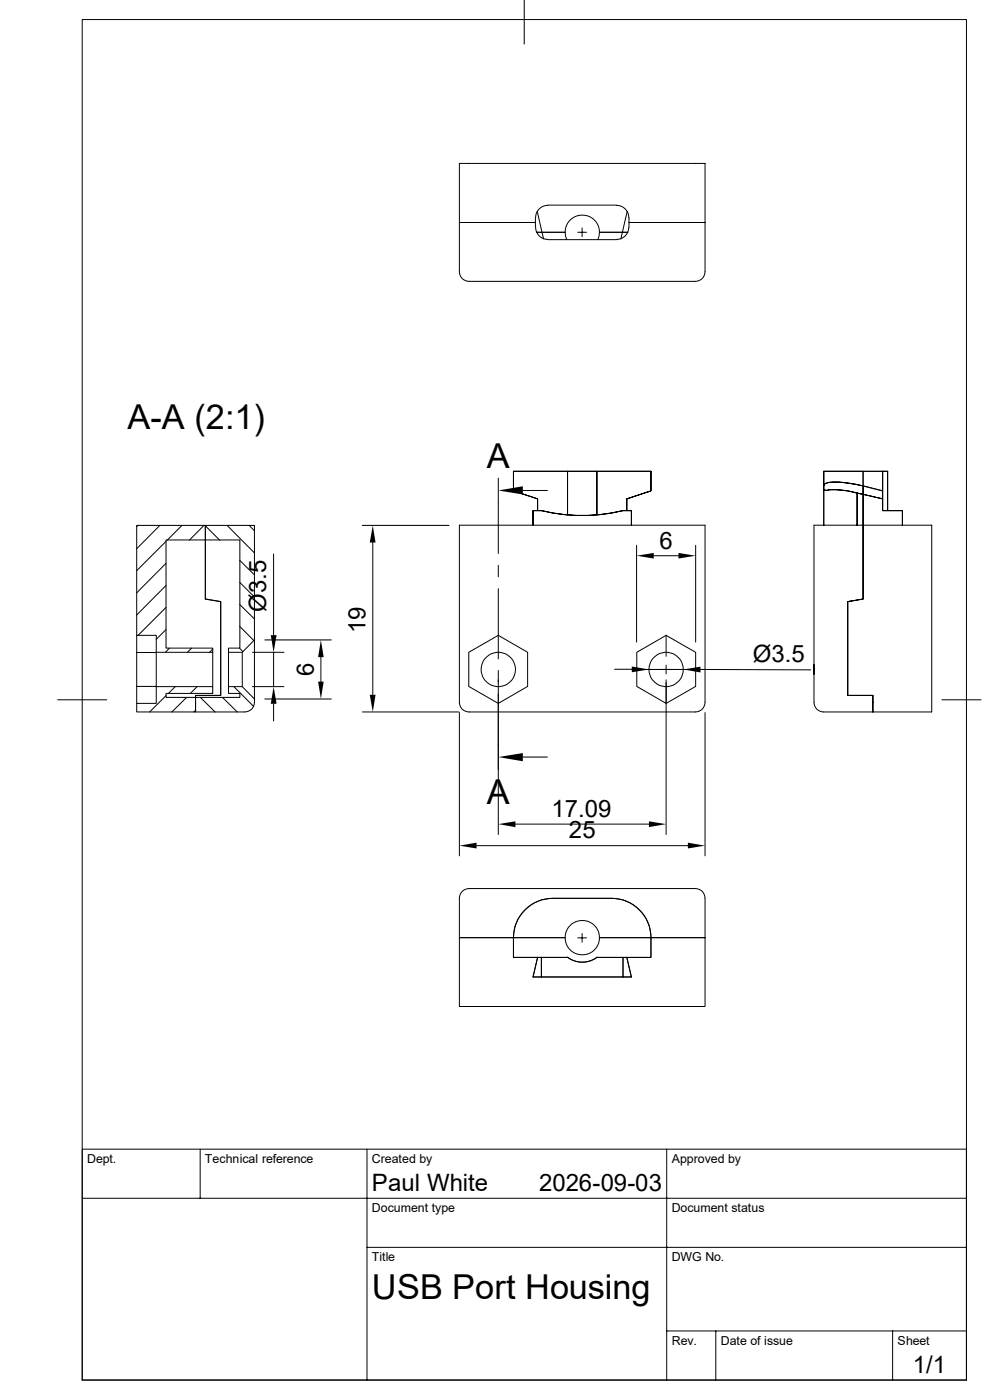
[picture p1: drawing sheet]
<svg xmlns="http://www.w3.org/2000/svg" width="210mm" height="297mm" viewBox="0 0 210 297" stroke-linecap="round" stroke-linejoin="round" font-family="sans-serif">
<g fill="none" stroke="#000" stroke-width=".21">
<path d="M17.4 4.1h187.6v288.7h-187.6zM111.2 0v9.4M97.5 34.7h52.1v22.9a2.03 2.03 0 0 1-2.1 2.1h-48a2.03 2.03 0 0 1-2-2.1v-10.4h2h-2zM113.6 47.2h-14.1M114 44.8l1.3 5.9M116.2 50.8h14.6M119.8 49.3h-6M122.6 49.3h1.8M123.5 48.3v1.9M127.2 49.3l-.4 1.5M127.2 49.3a3.6 3.6 0 0 0-4.5-3.6 3.6 3.6 0 0 0-2.5 5.1M131.8 50.5l-.1 .2"/>
<path d="M133.1 44.8l-1.4 5.7M133.2 49.3h-6M133.4 48.2a2.6 2.6 0 0 1-2.6 2.6M133.4 46.1a2.6 2.6 0 0 0-2.6-2.5l-14.6-.1a2.68 2.68 0 0 0-2.6 2.6v2.1a2.68 2.68 0 0 0 2.6 2.6M133.4 46.1v2.1M149.6 47.2h-16.2M120.4 100h-11.5v4.1l5.1 1.7v2.5v-2.5l-5.1-1.7v-4.1h17.7M120.4 100h6.2M120.4 100v9.2M126.6 100v9.2v-9.2h11.5M126.6 100h11.5M138.1 100v4.1l-5.1 1.7v2.5v-2.5l5.1-1.7z"/>
<path d="M183.1 100h4.1v4.1l-4.1-1zM183.1 100h-8.3v3.9M183.1 100v27.1l-3.3 .5v19.9h5.4v1.5M183.1 100h4.1M187.2 100h1.1v8.3M187.2 100v8.3M29 111.5h14.6v3.1h-8.4v22.9h9.9v.9h-12v-3.6h-4.1zM29.3 111.5l-.3 .2M33.9 111.5l-4.9 4.9M35.2 114.9l-6.2 6.2M35.2 119.5l-6.2 6.3M38.6 111.5l-3.1 3.1"/>
<path d="M43.3 111.5l-3.1 3.1M43.6 111.5h10.4v24.3l-2.6 2.6h-2.9v-.9h2.4v-22.9h-7.3zM43.6 114.6v12.5l3.2 .5v19.9h-5.3h5.3v-19.9l-3.2-.5zM43.6 111.5l3 3.1M48.2 111.5l5.8 5.8M50.8 118.9l3.2 3.1M52.8 111.5l1.2 1.1M58 117.5v17.2M76.9 111.5h18.3M79.1 115.1v32.3M97.5 111.4h52.1v37.6a2.03 2.03 0 0 1-2.1 2h-48a2.03 2.03 0 0 1-2-2zM105.7 119.9v2.5"/>
<path d="M105.7 101.4v16M110.9 104.1h5.2M113.1 108.3v3.1v-3.1h1.8a36.6 36.6 0 0 0 17.3 0h1.7v3.1v-3.1h-1.7a36.6 36.6 0 0 1-17.3 0zM135 115.7v20.5M138.7 117.9h5.2M147.6 115.7v20.5M174.8 103.9v7.5M174.8 111.4h22.9v39.6h-22.9a2.03 2.03 0 0 1-2.1-2v-8M174.8 103.1a1.17 1.17 0 0 1 1.3-.8 24.6 24.6 0 0 1 7 .8M174.8 111.4h-2.1v31.7M174.8 103.9l.5 .2M175.3 104.1a14.8 14.8 0 0 1 6.5 .5l1.3 .3v22.2l-3.3 .5v19.9h5.4v1.5"/>
<path d="M183.1 103.1l4.1 1v4.2M183.1 103.1v1.8l4.1 .9-5.4-1.2v6.8v-6.8a14.8 14.8 0 0 0-6.5-.5M187.2 108.3h4.2v3.1M29 134.8v14.4M29 138.4h4.1M33.1 138.4v7.3M35.2 124.2l-6.2 6.3M35.2 128.9l-5.9 5.9M35.2 133.6l-2.1 2M35.9 137.5l-.8 .9M40.6 137.5l-.8 .9M45.1 138.4v7.3"/>
<path d="M45.1 137.7l-.6 .7M48.5 138.4v7.3M50.8 137.5l.7 .7M50.8 132.9l3 3M50.8 128.2l3.2 3.1M50.8 123.5l3.2 3.2M51.4 138.4v7.3M53.6 138.4h6.6M54 135.8v12.5M56.2 135.8h14.1M58 138.4v7.3M68.1 139.4v5.2"/>
<path d="M99.4 138.4l6.3-3.6 6.2 3.6v7.2l-6.2 3.6-6.3-3.6zM105.7 124.9v14.9M135.1 138.4l6.2-3.6 6.3 3.6v7.2l-6.3 3.6-6.2-3.6zM141.3 134.7v4.5M12.2 148.5h10.4M29 145.6h4.1M29 149.2h4.1v-3.5h12v1.4h-9.9v.9h6.3v3h-12.5zM35.2 147.6l-3.4 3.4M37.2 145.7l-1.5 1.4M39.6 148l-3.2 3M41.5 148h9.4v-.9h-2.4v-1.4h2.9l2.6 2.6a2.21 2.21 0 0 1-2.1 2.7h-10.4zM41.5 147.5v.5"/>
<path d="M41.5 150.7l-.4 .3M41.8 145.7l-1.4 1.4M42.5 148l3.1 3M45.1 147.1h.1M47.2 148l3.1 3M49.6 145.7l4.2 4.2M53.6 145.7h6.6M56.2 148.3h14.1M58 149.3v3.7M76.9 151h20.5M97.5 151.2v30.4M105.7 142.2v34.8"/>
<path d="M130.4 142h3.6M134 142l38 .1M141.3 141.1v1.9M141.3 144.2v32.8M149.6 151.2v30.4M185.2 149v2M199.8 148.5h8.3M101.1 179.4h44.8M109.3 174.8h28.4M110.9 160.6h5.2M108.9 198.9h-11.4v14.6h52.1v-14.6M108.9 198.9v4.2h11.5"/>
<path d="M108.9 198.9a8.4 8.4 0 0 1 8.4-8.3h12.5a8.4 8.4 0 0 1 8.3 8.3v4.2h-11.5M122.6 199h1.8M123.5 198v1.9M127.2 198.9h22.4M149.6 198.9v-8.3a2.03 2.03 0 0 0-2.1-2.1h-48a2.03 2.03 0 0 0-2 2.1v8.3h22.3h-10.9M114.9 207.3h17.3M114.9 203.1v4.2M114.9 207.3h-1.8l.9-4.2-.9 4.2h20.8l-.9-4.2 .9 4.2h-1.7M120.4 203.1a5.2 5.2 0 0 0 6.3 0M132.2 203.1v4.2M17.4 254.2h187.6M42.5 243.8v10.4"/>
<path d="M77.9 243.8v49M141.4 243.8v49M205 243.8h-187.6v49M77.9 264.6h127.1M141.4 282.4h63.6M151.8 282.4v10.4M189.4 282.4v10.4"/>
<circle cx="105.7" cy="142" r="3.6"/>
<circle cx="141.3" cy="142" r="3.6"/>
<circle cx="123.5" cy="198.9" r="3.7"/>
</g>
<g fill="#000">
<path d="M79.1 111.5l.6 3.6h-1.3zM105.7 104.1l5.2-.9v1.7zM135 117.9l3.7-.6v1.2zM143.9 117.3l3.7 .6-3.7 .6zM57.4 134.7h1.3l-.7 3.7zM68.1 135.8l.6 3.6h-1.2zM58 145.7l.7 3.6h-1.3zM67.5 144.6h1.2l-.6 3.7zM78.4 147.4h1.3l-.6 3.6zM134 141.4l3.7 .6-3.7 .6zM144.9 142l3.7-.6v1.3zM97.5 179.4l3.6-.6v1.2z"/>
<path d="M105.7 174.8l3.6-.6v1.3zM105.7 160.6l5.2-.8v1.7zM137.7 174.2l3.6 .6-3.6 .7zM145.9 178.8l3.7 .6-3.7 .6z"/>
</g>
<g font-size="7.3">
<text x="27.1" y="90.9">A-A (2:1)</text>
<text x="103.3" y="99.4">A</text>
<text x="103.3" y="170.5">A</text>
<text x="78.9" y="275.6">USB Port Housing</text>
</g>
<g font-size="5.1">
<text x="139.9" y="116.4">6</text>
<text x="56.4" y="129.8" transform="rotate(-90 56.4 129.8)">Ø3.5</text>
<text x="77.6" y="134.3" transform="rotate(-90 77.6 134.3)">19</text>
<text x="66.5" y="143.4" transform="rotate(-90 66.5 143.4)">6</text>
<text x="159.7" y="140.5">Ø3.5</text>
<text x="117" y="173.3">17.09</text>
<text x="120.7" y="177.9">25</text>
<text x="78.9" y="252.6">Paul White</text>
<text x="114.3" y="252.6">2026-09-03</text>
<text x="193.6" y="291.4">1/1</text>
</g>
<g font-size="2.6">
<text x="18.5" y="246.7">Dept.</text>
<text x="43.5" y="246.7">Technical reference</text>
<text x="78.9" y="246.7">Created by</text>
<text x="142.5" y="246.7">Approved by</text>
<text x="78.9" y="257.1">Document type</text>
<text x="142.5" y="257.1">Document status</text>
<text x="78.9" y="267.5">Title</text>
<text x="142.5" y="267.5">DWG No.</text>
<text x="142.5" y="285.3">Rev.</text>
<text x="152.9" y="285.3">Date of issue</text>
<text x="190.4" y="285.3">Sheet</text>
</g>
</svg>
